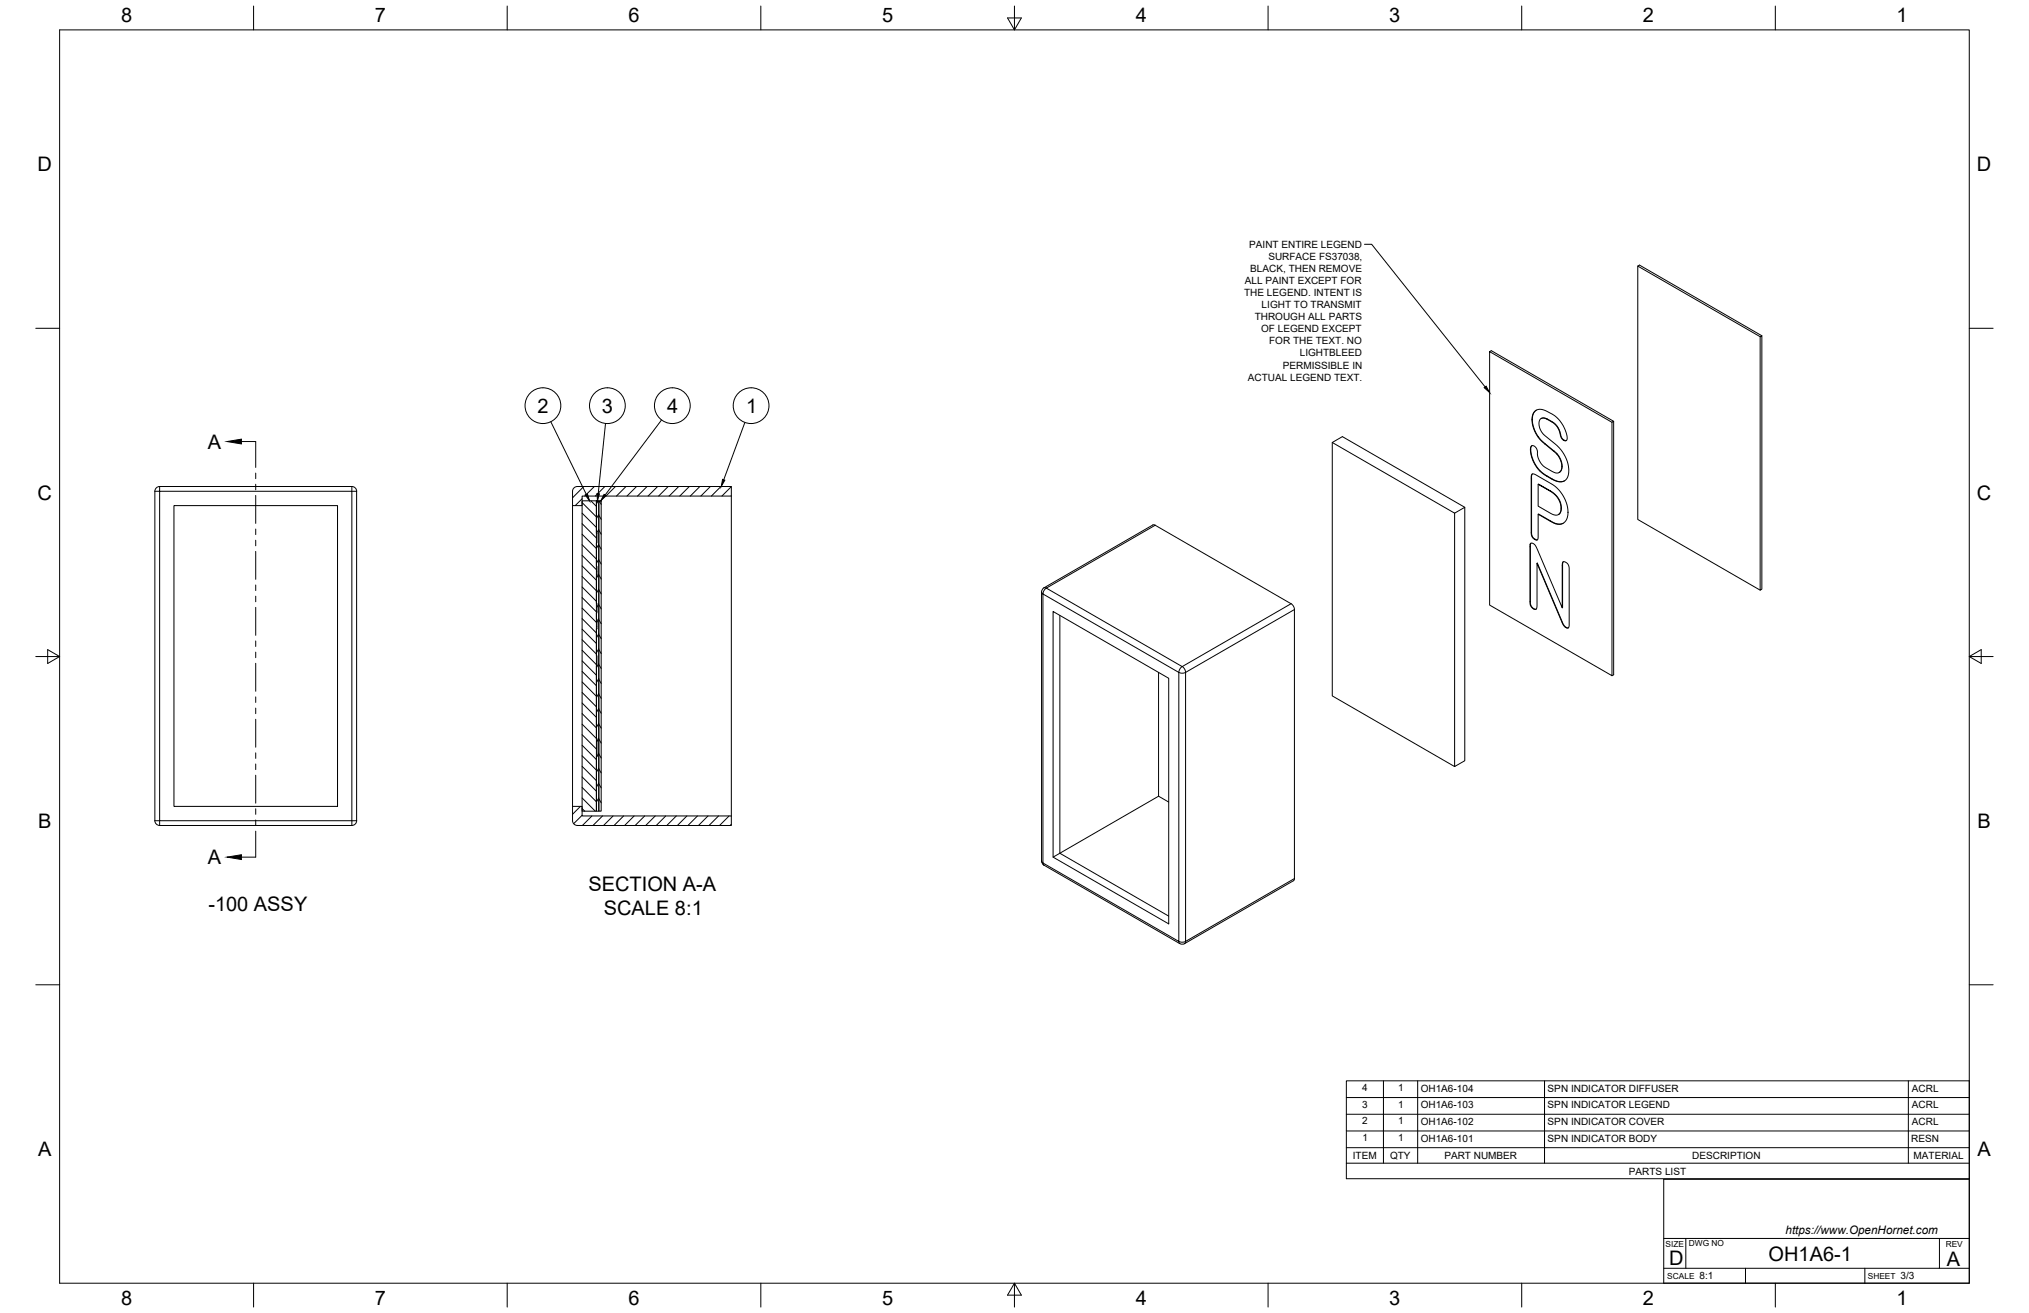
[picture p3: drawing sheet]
<svg xmlns="http://www.w3.org/2000/svg" width="864mm" height="559mm" viewBox="0 0 864 559" stroke-linecap="round" stroke-linejoin="round" font-family="sans-serif">
<!-- layer: Visible -->
<g fill="none" stroke="#000" stroke-width=".43">
<path d="M697.1 113.2l52.1 30.1M634 149.6l52.1 30.1v107.9l-52.1-30.1zM634 149.6l.7-.4 52.1 30.1-.7 .4M749.2 143.3l.7-.4v107.8l-.7 .5zM749.9 142.9l-52.1-30.1-.7 .4v107.9l52.1 30.1M652.2 178.5l.7 3.8 1.8 3.8M652.2 178.5l-.1 .1M653.1 175.2l1.5-.9h1.9l4.1 1.9 2.2 1.7 1.8 2.1 1.6 3.1 .8 2.5-.3 1.9h-.9l-1.1-1-1.2-3.5-1.3-2.1-1.3-1.1-3.1-1.7a2.01 2.01 0 0 0-2.3 .4 2.01 2.01 0 0 0-.4 2.3l.5 2.1 1.3 1.9 5.7 4.8 1.7 1.7 1.9 2.9 1 2.7 .5 4.3-1 2.7-.9 .8-1.4 .4-2.9-.7-5.3-3.2-2.5-2.9-1.4-2.6-.7-2.4-.2-2.2 .5-1.4 1.1 .1 1 1.1 .6 3.7 1.6 3 1.3 1.2 3.1 1.8a2.6 2.6 0 0 0 3.3 .3l.7-1.2 .1-1.7-.3-1.5-1-2.1-1.4-1.8-6.5-5.5-2.4-3.8-1-4.2 .1-2.1zM653.9 174.6l-1.2 1.3-.5 2.6M655.9 178.1a2.54 2.54 0 0 1 2.7 .2l-.1 .1M658.6 178.3l1.7 1.1M660.4 179.3v.2"/>
<path d="M660.6 179.5l1.3 .9 1.3 1.5 .7 1.7 .2 1.5M686.8 179.3v107.9l-.7 .4M567.1 188.3l52 30.1M651.5 191.2l1 4.4 2.8 4.7M652 189.7l-.6 1.6M654.9 186l1.8 2 5.5 4.6 .5 .7M662.8 193.2l1.7 3.1 .3 2.2M664.3 185.1l.5 1.3 .8 1M664.9 198.4v.2a2.69 2.69 0 0 1-1.3 2.5M665.7 187.3l1 .2M74 215.2h69.7v128h-69.7zM151.8 209.1v140.2"/>
<path d="M151.8 209.1l-.6-1.5-1.4-.5h-81.8l-1.5 .5-.6 1.5v140.2l.3 1 .7 .7 1.1 .3h81.8l1.4-.6 .6-1.4M243.7 215.2v134.1l.3 1 .7 .7 1 .3h65.6v-4h-63.5v-4.1h-4.1M244.3 207.6l1.4-.5h65.6v4h-63.5v4.1h-4.1v-6.1zM247.8 213.1h6.1v132.1h-6.1zM253.9 213.1h1v132.1h-1zM254.9 213.1h1v132.1h-1zM311.3 211.1v136.2M619.1 218.4l4.3-2.5v107.9l-4.3 2.4zM623.4 215.9l-52-30.1-4.3 2.5v107.9l52 30M652 201.8l.7-.1 1.2 .5 7 4.1 2.3 1.9 2.9 4.2 .8 2.4 .5 2.5-.1 2-.6 1.9-1 1.3-1.7 .6-2.6-.5-6.7-3.8v9.8l-.2 .9-.4 .4-1.8-1.1-.6-1.8v-24.2zM652.3 201.7l-.5 1.4-.1 23.7M654.7 218.8l7.4 4.1"/>
<path d="M654.7 206.1v9.3l5.4 3.1 2 .7 1.1-.1 .7-.6 .5-2.2M655.4 200.3l2.9 2.3M658.4 202.5l2.2 1.5M659.9 209.1l1.9 1.4 1.4 1.7 .8 1.7 .6 2.3M660 209l-5.3-2.9 5.8 3.2 1.8 1.5 1.5 2.2 .7 2.5a3.3 3.3 0 0 1-1.2 3.5M660.8 203.9l2.6 1 1.4 .1 1.1-.4M253.9 227h.2M651.4 232.6v24.9M651.4 231.5l-.2 1.2M651.5 231.3l1.2 .1 1.2 1.5 11 25.8v-18.4a1.02 1.02 0 0 1 .7-1.3 1.02 1.02 0 0 1 1.3 .6l.8 1.1 .2 1.1v24.3l-.2 1-.5 .2-1.1-.5-1-1.2-10.9-25.9-.2 19.2-.3 .4h-.7l-1.5-1.5-.3-1.4v-24.4zM651.6 231.2l-.3 .4M651.9 226.7l.3 1.6 1 1.3"/>
<path d="M653.4 229.5l.9 .2M654.2 239.7l10.7 25.4M665.4 222.7a4 4 0 0 1-3.2 .1M665.4 239.1l-.5 1.6M253.9 243.1h.2M549.5 256.9l1 1.1 .4 1.4 .1 114.5-.3 .8-46.5 26.9-1.2 .3-59-34-.7-1.5v-114.5l.7-1.5 47.1-27.1 58.4 33.6M651.5 257.4l1.2 1.7M652.8 259l1 .2M665.1 240.6l-.2 18.1M253.9 260.2h.2M253.9 267.7h.2M448.2 260.2l49.2 28.5v104.5l-49.2-28.4z"/>
<path d="M451.1 261.9v101.2l46.3 26.8M665.1 265l1.4 2.1M666.6 267l.9 .2M493.1 286.2v52.7l4.3 2.5M493.1 338.9l-44.9 25.9"/>
</g>
<!-- layer: Visible Narrow -->
<g fill="none" stroke="#000" stroke-width=".43">
<path d="M657.6 188.8l-.2 .1M661.5 192l-.2 .1M67.9 209.1h81.9v140.2h-81.9zM67.9 207.1v2h-2M149.8 207.1v2h2M651.9 203.4l-.2 .1M491.7 223.5l-46.4 26.8 57.9 33.4 46.3-26.8M660 221.7l-.2 .1M253.9 244.6h.2M443.3 251.9l.6 .9M443.9 252.8l57.8 33.4v114.5l-57.8-33.4zM444.3 250.2l1.1 .1-1.1 1-.4 1.5"/>
<path d="M550.9 259.4l-46.3 26.8M651.4 256l-.2 .1M253.9 266.6h.2M502.8 284a1.03 1.03 0 0 1 1.4 .7 1.02 1.02 0 0 1 0 1.7h-2a1.02 1.02 0 0 1 0-1.7zM504.6 286.2v114.5l46.3-26.8M65.9 349.3h2v2M151.8 349.3h-2v2M443.3 366.4l1 1.8M502.2 401.6l-.5-.9 1.5 .3 1.4-.3-.4 .9"/>
</g>
<!-- layer: Border -->
<g fill="none" stroke="#000" stroke-width=".43">
<path d="M25.4 12.7h812.8v533.4h-812.8zM107.9 2.6v10.1M215.9 2.6v10.1M323.8 2.6v10.1M428.8 7.6h5.9l-2.9 5.1zM431.8 2.6v10.1M539.7 2.6v10.1M647.7 2.6v10.1M755.6 2.6v10.1M15.2 139.7h10.2M838.2 139.7h10.1M15.2 279.4h10.2"/>
<path d="M20.3 276.5l5.1 2.9-5.1 3zM838.2 279.4l5.1-2.9v5.9zM838.2 279.4h10.1M15.2 419.1h10.2M838.2 419.1h10.1M107.9 546.1v10.2M215.9 546.1v10.2M323.8 546.1v10.2M431.8 546.1l2.9 5.1h-5.9zM431.8 546.1v10.2M539.7 546.1v10.2M647.7 546.1v10.2"/>
<path d="M755.6 546.1v10.2"/>
</g>
<!-- layer: Parts Lists -->
<path d="M573 460h265.2v41.7h-265.2zM588.8 460v35M603.4 460v35M657.4 460v35M812.2 460v35M573 474.2h265.2M573 467.1h265.2M573 495h265.2M573 488.4h265.2M573 481.3h265.2" fill="none" stroke="#000" stroke-width=".43"/>
<!-- layer: Hatching -->
<g fill="none" stroke="#000" stroke-width=".43">
<path d="M247.8 212.3l-3 2.9M247.8 218.4l6.1 6.1M247.8 213.9l6.1 6.1M248.5 207.1l-4.8 4.7M251.5 213.1l2.4 2.4M253 207.1l-4.1 4M254.6 213.1l-.7 1.2M254.9 218.9l-1 1.8M254.9 219.3l1 1.7M255 213.1l.9 1.6M257.5 207.1l-4.1 4M262 207.1l-4.1 4"/>
<path d="M266.4 207.1l-4 4M270.9 207.1l-4 4M275.4 207.1l-4 4M279.9 207.1l-4.1 4M284.4 207.1l-4.1 4M288.9 207.1l-4.1 4M293.4 207.1l-4.1 4M297.9 207.1l-4.1 4M302.4 207.1l-4.1 4M306.9 207.1l-4.1 4M311.3 207.1l-4 4M247.8 236.4l6.1 6.1"/>
<path d="M247.8 231.9l6.1 6.1M247.8 227.4l6.1 6.1M247.8 222.9l6.1 6.1M254.9 225.3l-1 1.6M254.9 231.6l-1 1.8M254.9 238l-1 1.7M254.9 238.3l1 1.8M254.9 232l1 1.7M254.9 225.6l1 1.8M247.8 258.8l6.1 6.1M247.8 254.3l6.1 6.1M247.8 249.8l6.1 6.1"/>
<path d="M247.8 245.3l6.1 6.1M247.8 240.9l6.1 6.1M254.9 244.3l-1 1.8M254.9 250.7l-1 1.7M254.9 257l-.8 1.4M254.9 257.4l1 1.7M254.9 251l1 1.8M254.9 244.7l1 1.7M247.8 276.8l6.1 6.1M247.8 272.3l6.1 6.1M247.8 267.8l6.1 6.1M247.8 263.3l6.1 6.1"/>
<path d="M254.9 263.4l-.8 1.4M254.9 269.7l-1 1.8M254.9 276.1l-1 1.7M254.9 276.4l1 1.8M254.9 270.1l1 1.7M254.9 263.7l1 1.8M247.8 299.2l6.1 6.1M247.8 294.7l6.1 6.1M247.8 290.2l6.1 6.1M247.8 285.8l6.1 6M247.8 281.3l6.1 6.1M254.9 282.4l-1 1.8"/>
<path d="M254.9 288.8l-1 1.7M254.9 295.1l-1 1.8M254.9 295.5l1 1.7M254.9 289.1l1 1.8M254.9 282.8l1 1.7M247.8 317.2l6.1 6.1M247.8 312.7l6.1 6.1M247.8 308.2l6.1 6.1M247.8 303.7l6.1 6.1M254.9 301.5l-1 1.7M254.9 307.8l-1 1.8M254.9 314.2l-.8 1.4"/>
<path d="M254.9 314.5l1 1.8M254.9 308.2l1 1.7M254.9 301.8l1 1.8M247.8 339.6l5.6 5.6M247.8 335.1l6.1 6.1M247.8 330.6l6.1 6.1M247.8 326.2l6.1 6.1M247.8 321.7l6.1 6.1M254 322l-.1 .3M254.9 320.5l-.8 1.4M254.9 326.9l-1 1.7M254.9 333.2l-1 1.8"/>
<path d="M254.9 339.6l-1 1.7M254.9 339.9l1 1.8M254.9 333.6l1 1.7M254.9 327.2l1 1.8M254.9 320.9l1 1.7M247 343.2l-3.3 3.3M247.8 347l-3.6 3.6M247.8 344.1l1.1 1.1M251.9 347.3l-4 4M256.5 347.3l-4.1 4M260.9 347.3l-4 4M265.4 347.3l-4 4"/>
<path d="M269.9 347.3l-4 4M274.4 347.3l-4.1 4M278.9 347.3l-4.1 4M283.4 347.3l-4.1 4M287.9 347.3l-4.1 4M292.4 347.3l-4.1 4M296.9 347.3l-4.1 4M301.3 347.3l-4 4M305.8 347.3l-4 4M310.3 347.3l-4 4M311.3 350.8l-.6 .5"/>
</g>
<!-- layer: Section Lines -->
<g fill="none" stroke="#000" stroke-width=".43">
<path d="M102.7 187.9h6.1v11M108.8 201.3v2.4M108.8 206.1v2.4M108.8 210.9v11.9M108.8 225.1v2.4M108.8 229.9v2.4M108.8 234.7v11.9M108.8 249v2.3M108.8 253.7v2.4M108.8 258.5v11.9M108.8 272.8v2.3M108.8 277.5v2.4"/>
<path d="M108.8 282.3v11.9M108.8 296.6v2.4M108.8 301.3v2.4M108.8 306.1v11.9M108.8 320.4v2.4M108.8 325.2v2.3M108.8 329.9v11.9M108.8 344.2v2.4M108.8 349v2.3M108.8 353.7v11.1h-6.1"/>
</g>
<path d="M96.6 187.9l6.1-1v2zM96.6 364.8l6.1-1v2z" fill="#000" stroke="#000" stroke-width=".43"/>
<!-- layer: Titleblock -->
<path d="M708.1 501.9h130.1v44.2h-130.1zM708.1 539.8h130.1M708.1 527.1h130.1M717.5 527.1v12.7M742.9 539.8v6.3M793.7 539.8v6.3M825.5 527.1v12.7" fill="none" stroke="#000" stroke-width=".43"/>
<!-- layer: Balloons -->
<g fill="none" stroke="#000" stroke-width=".43">
<circle cx="231.1" cy="172.6" r="7.6"/>
<circle cx="258.5" cy="172.6" r="7.6"/>
<circle cx="286.2" cy="172.6" r="7.6"/>
<circle cx="319.7" cy="172.6" r="7.6"/>
</g>
<!-- layer: 0 -->
<path d="M249.1 210.6l.9-.4 .9 2.9zM254.1 210.1l1 .1-.8 2.9zM257.1 210.4l.8 .6-2.2 2.1zM307.6 204l.9 .4-1.5 2.7z" fill="#000" stroke="#000" stroke-width=".43"/>
<path d="M234.4 179.5l15.2 30.9M281.6 178.8l-24.1 31.9M317 179.8l-9 24.4M257.7 180.2l-3.1 29.9" fill="none" stroke="#000" stroke-width=".43"/>
<!-- layer: Leaders -->
<path d="M631.7 165l.8-.6 1.5 2.6z" fill="#000" stroke="#000" stroke-width=".43"/>
<path d="M580.8 104h3l48.3 60.7" fill="none" stroke="#000" stroke-width=".43"/>
<g font-size="8.5">
<text x="51.6" y="9.4">8</text>
<text x="159.5" y="9.4">7</text>
<text x="267.5" y="9.4">6</text>
<text x="375.4" y="9.3">5</text>
<text x="483.4" y="9.4">4</text>
<text x="591.3" y="9.4">3</text>
<text x="699.3" y="9.4">2</text>
<text x="807.2" y="9.4">1</text>
<text x="16" y="72.9">D</text>
<text x="841.4" y="72.9">D</text>
<text x="228.8" y="175.7">2</text>
<text x="256.2" y="175.7">3</text>
<text x="283.9" y="175.7">4</text>
<text x="317.6" y="175.7">1</text>
<text x="88.4" y="191">A</text>
<text x="16" y="212.6">C</text>
<text x="841.4" y="212.6">C</text>
<text x="16.2" y="352.3">B</text>
<text x="841.7" y="352.3">B</text>
<text x="88.4" y="367.8">A</text>
<text x="250.5" y="379.1">SECTION A-A</text>
<text x="88.7" y="387.9">-100 ASSY</text>
<text x="257" y="389.3">SCALE 8:1</text>
<text x="16.2" y="492">A</text>
<text x="841.7" y="492">A</text>
<text x="710.4" y="538.4">D</text>
<text x="752.8" y="536.7">OH1A6-1</text>
<text x="828.7" y="538.8">A</text>
<text x="51.6" y="555.5">8</text>
<text x="159.5" y="555.5">7</text>
<text x="267.5" y="555.5">6</text>
<text x="375.4" y="555.4">5</text>
<text x="483.4" y="555.5">4</text>
<text x="591.3" y="555.5">3</text>
<text x="699.3" y="555.5">2</text>
<text x="807.2" y="555.5">1</text>
</g>
<text font-size="5" x="760" y="525.2">https://www.OpenHornet.com</text>
<g font-size="4.3">
<text x="531.7" y="105.5">PAINT ENTIRE LEGEND</text>
<text x="539.9" y="110.7">SURFACE FS37038,</text>
<text x="532.2" y="115.8">BLACK, THEN REMOVE</text>
<text x="529.9" y="120.9">ALL PAINT EXCEPT FOR</text>
<text x="529.6" y="126.1">THE LEGEND. INTENT IS</text>
<text x="537" y="131.2">LIGHT TO TRANSMIT</text>
<text x="534.1" y="136.3">THROUGH ALL PARTS</text>
<text x="536.8" y="141.5">OF LEGEND EXCEPT</text>
<text x="540.2" y="146.6">FOR THE TEXT. NO</text>
<text x="553.2" y="151.7">LIGHTBLEED</text>
<text x="531.1" y="162">ACTUAL LEGEND TEXT.</text>
<text x="546" y="156.9">PERMISSIBLE IN</text>
<text x="579.8" y="464.3">4</text>
<text x="595.1" y="464.3">1</text>
<text x="604.7" y="464.6">OH1A6-104</text>
<text x="658.7" y="464.6">SPN INDICATOR DIFFUSER</text>
<text x="813.8" y="464.6">ACRL</text>
<text x="579.8" y="471.4">3</text>
<text x="595.1" y="471.4">1</text>
<text x="604.7" y="471.7">OH1A6-103</text>
<text x="658.7" y="471.7">SPN INDICATOR LEGEND</text>
<text x="813.8" y="471.7">ACRL</text>
<text x="579.8" y="478.5">2</text>
<text x="595.1" y="478.5">1</text>
<text x="604.7" y="478.8">OH1A6-102</text>
<text x="658.7" y="478.8">SPN INDICATOR COVER</text>
<text x="813.8" y="478.8">ACRL</text>
<text x="579.9" y="485.6">1</text>
<text x="595.1" y="485.6">1</text>
<text x="604.7" y="485.9">OH1A6-101</text>
<text x="658.7" y="485.9">SPN INDICATOR BODY</text>
<text x="813.4" y="485.9">RESN</text>
<text x="575.8" y="493.3">ITEM</text>
<text x="591.7" y="493.2">QTY</text>
<text x="614.8" y="493.2">PART NUMBER</text>
<text x="720.3" y="493.3">DESCRIPTION</text>
<text x="814.5" y="493.3">MATERIAL</text>
<text x="693.3" y="499.9">PARTS LIST</text>
<text x="723.4" y="544.5">8:1</text>
<text x="809" y="544.5">3/3</text>
</g>
<g font-size="3.5">
<text x="708.9" y="530.9">SIZE</text>
<text x="718.9" y="530.5">DWG NO</text>
<text x="828.2" y="530.9">REV</text>
<text x="709.6" y="544.2">SCALE</text>
<text x="795" y="544.2">SHEET</text>
</g>
</svg>
